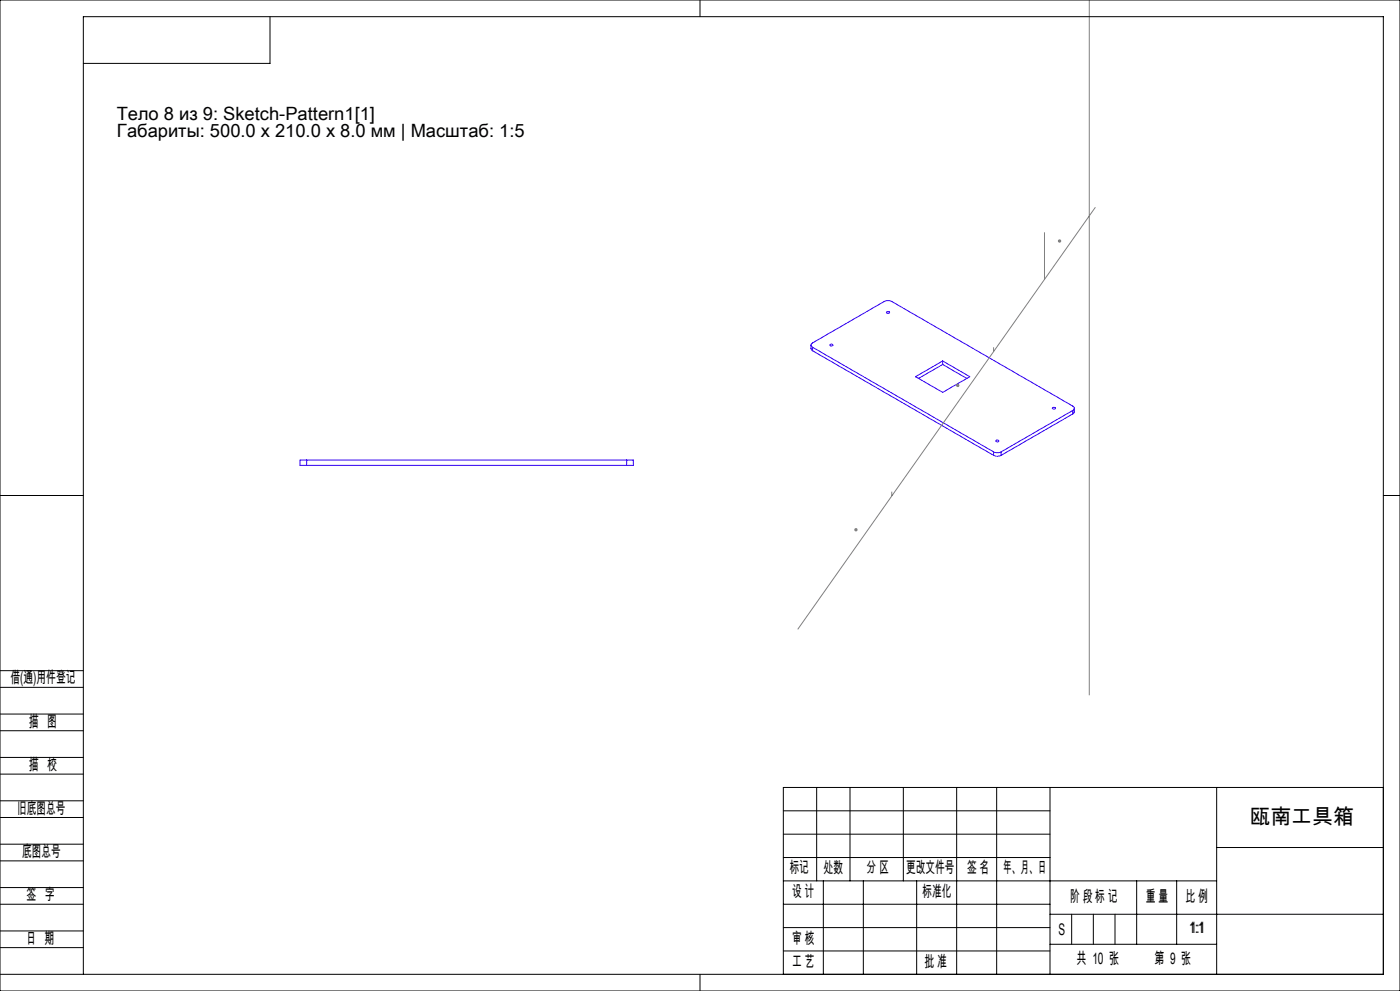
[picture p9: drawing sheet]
<svg xmlns="http://www.w3.org/2000/svg" width="420mm" height="297mm" viewBox="0 0 420 297" stroke-linecap="round" stroke-linejoin="round" font-family="sans-serif">
<g fill="none" stroke="#3202f0" stroke-width=".3">
<path d="M266 93.5a.44 .44 0 0 1 .5-.2 .44 .44 0 0 1 .3 .5 .44 .44 0 0 1-.5 .1 .44 .44 0 0 1-.3-.4zM243.3 103.4v1.2l.5 .5M243.8 104.1a.69 .69 0 0 1-.5-.7 .69 .69 0 0 1 .5-.6l21.5-12.4a2.5 2.5 0 0 1 2.2 0l54.3 31.3a.69 .69 0 0 1 .5 .7 .69 .69 0 0 1-.5 .6M243.8 104.1l54.3 31.3M243.8 104.1v1M243.8 105.1l54.3 31.4M249 103.3a.44 .44 0 0 1 .5-.2 .44 .44 0 0 1 .3 .5 .44 .44 0 0 1-.5 .1 .44 .44 0 0 1-.3-.4zM274.7 112.9l8.1-4.7 8.1 4.7-8.1 4.7zM282.8 108.2v1M282.8 109.2l7.2 4.2M282.8 109.2l-7.2 4.2M92 137.9h-2v1.6h2"/>
<path d="M92 137.9v1.6M92 137.9h96M92 139.5h96M188 137.9h2v1.6h-2M188 137.9v1.6M298.1 135.4a2.5 2.5 0 0 0 2.2 0M298.1 136.5a2.5 2.5 0 0 0 2.2 0M298.1 135.4v1.1M298.8 132a.44 .44 0 0 1 .5-.1 .44 .44 0 0 1 .3 .4 .44 .44 0 0 1-.5 .2 .44 .44 0 0 1-.3-.5zM300.3 135.4v1.1M315.8 122.2a.44 .44 0 0 1 .5-.1 .44 .44 0 0 1 .3 .4 .44 .44 0 0 1-.5 .2 .44 .44 0 0 1-.3-.5zM321.8 123l-21.5 12.4"/>
<path d="M321.8 123v1.1M321.8 124.1l-21.5 12.4M322.3 122.4v1.2l-.5 .5"/>
</g>
<g fill="none" stroke="#808080" stroke-width=".3">
<path d="M326.8 -.1v208.5M313.3 69.6v14.1M317.4 72.2h1M317.5 71.9l.7 .7M317.9 71.7v1M318.2 71.9l-.7 .7M328.6 62.1l-89.3 126.5M286.8 115.5h1M287 115.1l.7 .8M287.3 115v1M287.7 115.1l-.7 .8M298.1 104.1v1.3"/>
<path d="M256.3 158.8h1M256.4 158.4l.7 .7M256.8 158.3v1M257.1 158.4l-.7 .7M267.5 147.3v1.4"/>
</g>
<g fill="none" stroke="#000" stroke-width=".3">
<path d="M0 0h420v297h-420zM81 5v14h-56M210 0v5M0 148.5h25M415 148.5h5M0 219h25M0 214h25M0 206h25M0 201h25M0 232h25M0 227h25M245 236v28"/>
<path d="M255 236v28M271 236v28M287 236v56M299 236v56M315 236v56M365 236v56M415 236h-180v56M0 258h25M0 245h25M0 253h25M0 240h25M235 250h80"/>
<path d="M235 243h80M235 257h80M365 254h50M0 279h25M0 271h25M0 266h25M235 271h80M235 278h80M235 264h130M247 264v28M259 264v28M275 264v28"/>
<path d="M315 274h100M321.5 274v9M328 274v9M334.5 274v9M341 264v19M353 264v19M0 292h415v-287h-390v287M0 284h25M210 292v5M235 285h80M315 283h50"/>
</g>
<text font-size="6.3" x="374.9" y="246.8">瓯南工具箱</text>
<g font-size="5.5">
<text x="35" y="35.9">Тело 8 из 9: Sketch-Pattern1[1]</text>
<text x="35" y="41.1">Габариты: 500.0 x 210.0 x 8.0 мм | Масштаб: 1:5</text>
</g>
<g font-size="4.8">
<text x="3.2" y="204.8">借(通)用件登记</text>
<text x="8.7" y="218">描 图</text>
<text x="8.7" y="230.7">描 校</text>
<text x="5.2" y="243.8">旧底图总号</text>
<text x="6.6" y="256.8">底图总号</text>
<text x="236.9" y="261.7">标记</text>
<text x="247.1" y="261.7">处数</text>
<text x="260" y="261.7">分 区</text>
<text x="271.9" y="261.7">更改文件号</text>
<text x="290.1" y="261.7">签 名</text>
<text x="301" y="261.7">年、月、日</text>
<text x="7.9" y="269.7">签 字</text>
<text x="237.6" y="268.7">设 计</text>
<text x="276.8" y="268.7">标准化</text>
<text x="321.1" y="270.3">阶 段 标 记</text>
<text x="343.8" y="270.3">重 量</text>
<text x="355.7" y="270.3">比 例</text>
<text x="317.5" y="280.2">S</text>
<text x="356.8" y="279.6">1:1</text>
<text x="7.9" y="282.8">日 期</text>
<text x="237.7" y="282.8">审 核</text>
<text x="237.7" y="289.8">工 艺</text>
<text x="277.4" y="289.8">批 准</text>
<text x="323" y="289">共 10 张</text>
<text x="346.4" y="289">第 9 张</text>
</g>
</svg>
